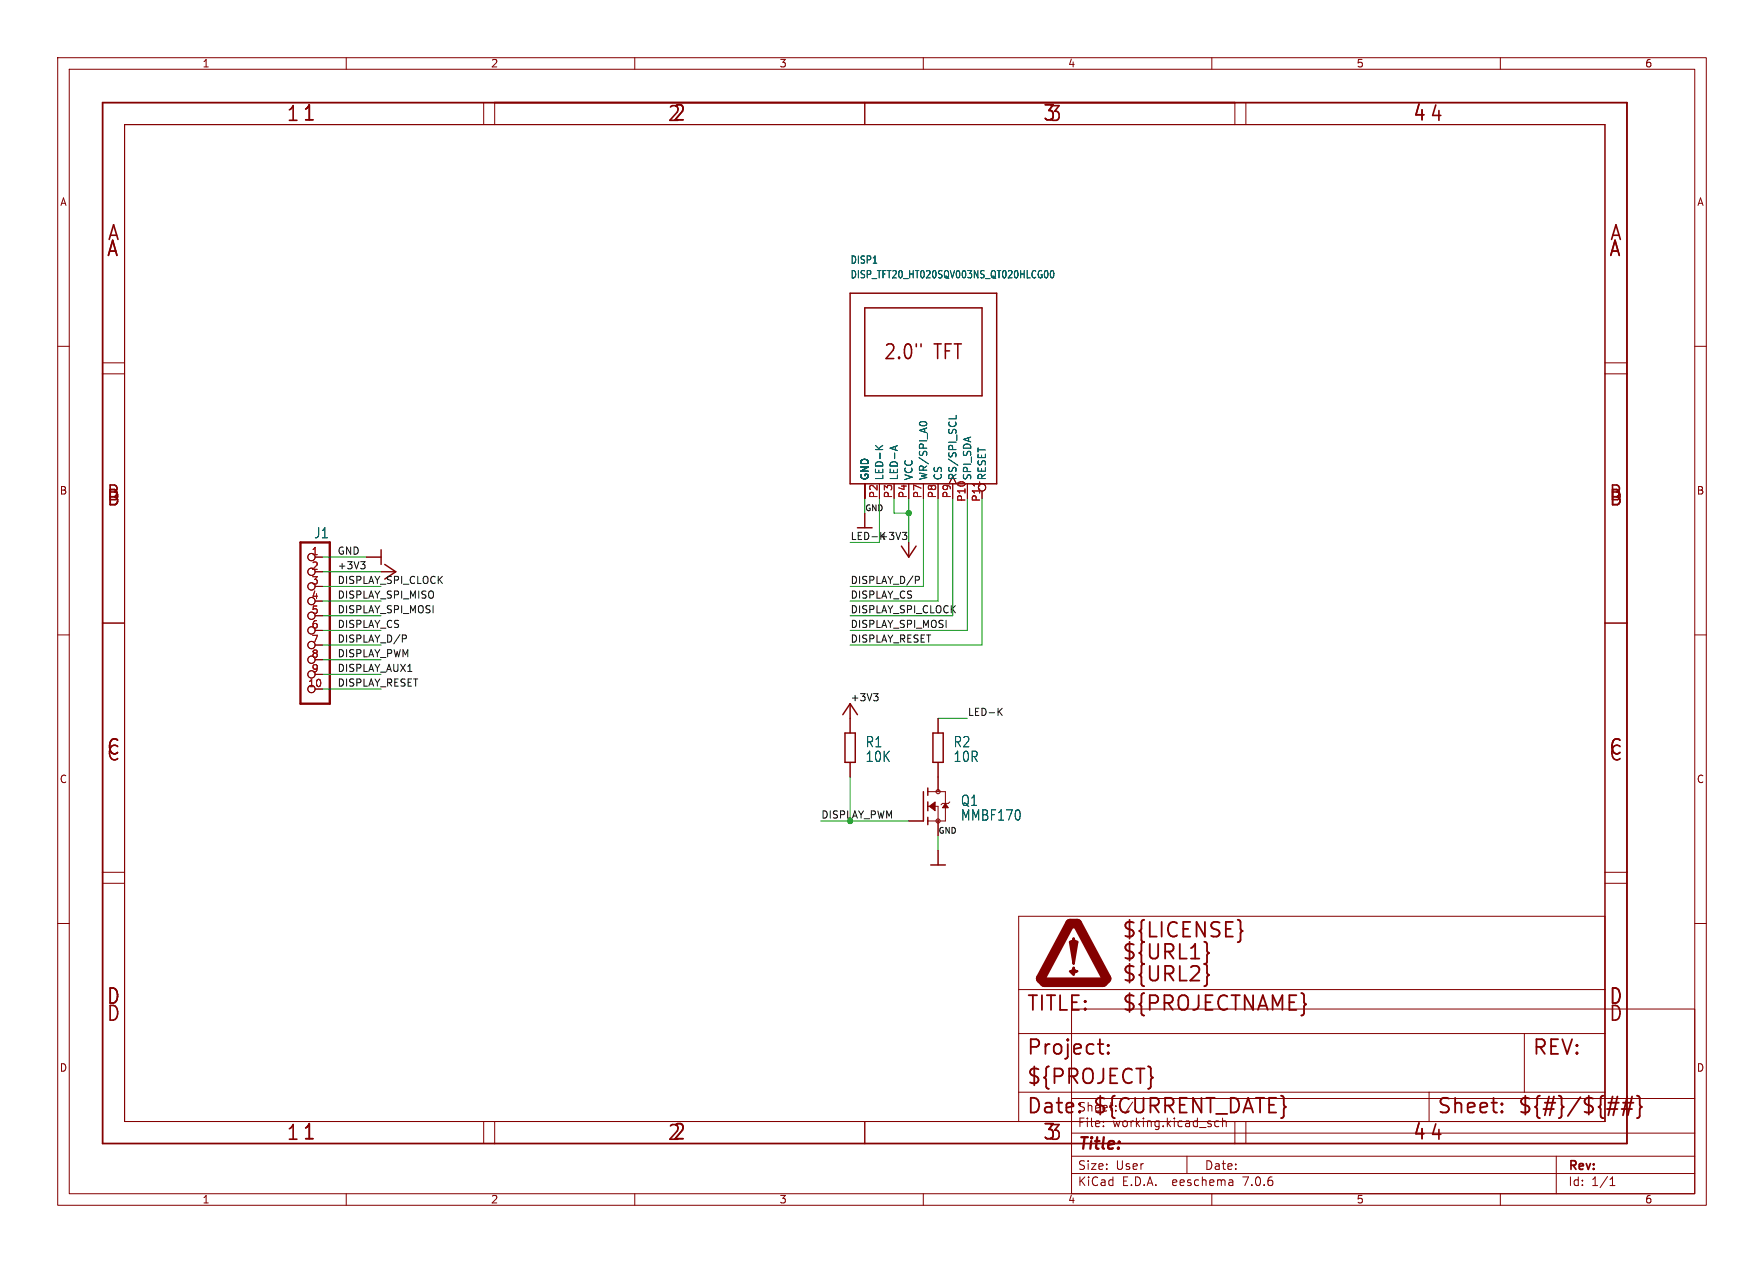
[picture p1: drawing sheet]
<svg xmlns="http://www.w3.org/2000/svg" width="306mm" height="219mm" viewBox="0 0 306 219" stroke-linecap="round" stroke-linejoin="round" font-family="sans-serif">
<g fill="none" stroke="#840000" stroke-width=".17">
<path d="M10 10h285.7v198.8h-285.7zM12 12h281.7v194.8h-281.7zM17.8 17.8h264.1v180.3h-264.1zM60 10v2M83.8 17.8v3.8M85.7 17.8v3.8M110 10v2M149.9 17.8v3.8M160 10v2M210 10v2M214 17.8v3.8M215.9 17.8v3.8"/>
<path d="M260 10v2M21.6 21.6h256.5v172.7h-256.5zM10 60h2M293.7 60h2M17.8 64.8h3.8M17.8 62.9h3.8M278.1 64.8h3.8M278.1 62.9h3.8M54.6 96.5h1.3M54.6 99.1h1.3M63.5 96.5h2.5M66 99.1h2.6"/>
<path d="M149.9 83.8v2.6M149.9 88.9v2.5M157.5 94v2.5M164.5 83.8l.6-1.2 .6 1.2M10 110h2M17.8 108h3.8M54.6 119.4h1.3M54.6 101.6h1.3M54.6 104.1h1.3M54.6 106.7h1.3M54.6 109.2h1.3M54.6 111.8h1.3"/>
<path d="M54.6 114.3h1.3M54.6 116.8h1.3M278.1 108h3.8M293.7 110h2M147.3 121.9v5.1M147.3 132.1v2.5M160.8 139.7h1.8v5.1M160.8 137.2h3v5h-3M162.6 124.5v2.5M162.6 132.1v5.1M164.6 138.9l-.3 .3h-1l-.2 .2M10 160h2"/>
<path d="M17.8 153h3.8M17.8 151.1h3.8M157.5 142.2h2.5M162.6 147.3v2.6M278.1 158.8h-101.6v35.5M278.1 153h3.8M278.1 151.1h3.8M293.7 160h2M176.5 171.5h101.6M176.5 179.1h101.6M185.7 174.8h108v32h-108zM264.2 179.1v10.1"/>
<path d="M83.8 194.3v3.8M85.7 194.3v3.8M149.9 194.3v3.8M176.5 189.2h101.6M185.7 196.3h108M185.7 190.3h108M214 194.3v3.8M215.9 194.3v3.8M247.6 189.2v5.1M60 206.8v2M110 206.8v2M160 206.8v2"/>
<path d="M185.7 203.3h108M185.7 200.3h108M205.7 200.3v3M210 206.8v2M213.6 204.5v.9M213.6 205.3l-.1 .1M213.6 204.8h-.1M260 206.8v2M269.7 200.3v6.5M279 205.4h.9M279 204.3l.4-.4v1.5"/>
<circle cx="54" cy="96.5" r=".63"/>
<circle cx="54" cy="99.1" r=".63"/>
<circle cx="170.2" cy="84.5" r=".63"/>
<circle cx="54" cy="114.3" r=".63"/>
<circle cx="54" cy="106.7" r=".63"/>
<circle cx="54" cy="111.8" r=".63"/>
<circle cx="54" cy="101.6" r=".63"/>
<circle cx="54" cy="104.1" r=".63"/>
<circle cx="54" cy="119.4" r=".63"/>
<circle cx="54" cy="109.2" r=".63"/>
<circle cx="54" cy="116.8" r=".63"/>
<circle cx="162.6" cy="137.2" r=".36"/>
<circle cx="162.6" cy="142.2" r=".36"/>
</g>
<path d="M185.4 160h1.3l5.1 9.5-.7 .7h-10.1l-.7-.7z" fill="none" stroke="#840000" stroke-width="1.7"/>
<g fill="#840000" stroke="#840000" stroke-width=".41">
<path d="M185.4 163.2h1.3l-.6 3.8z"/>
<path d="M185.4 163.2a.62 .62 0 0 0 .7-.6 .62 .62 0 0 0 .6 .6z"/>
<path d="M185.4 168.3a.62 .62 0 0 0 .7-.7 .62 .62 0 0 0 .6 .7 .62 .62 0 0 0-.6 .6z"/>
</g>
<g fill="none" stroke="#840000" stroke-width=".32">
<path d="M214.9 159.5l.1 .2v1.2l.3 .4-.3 .4v1.2l-.1 .2M208.7 167l.3 .1 .2 .2v1.3l.3 .3-.3 .4v1.2l-.2 .2-.3 .2M209.2 164.7l.3 .4-.3 .4v1.2l-.2 .2-.3 .1M190.2 180.9h1M190.7 182.5l.5 .1M192.1 182.3l.1 .2-.1 .1M192.1 182.3l-.2 .2 .2 .1M192.1 181v.3M192.1 182.3v.3M192.1 181l.1 .1-.1 .2M192.1 181l-.2 .1 .2 .2M199.6 186.6l.2 .1-.2 .1"/>
<path d="M260.3 192.5l.1 .1-.1 .1M260.3 192.5l-.2 .1 .2 .1M260.3 191.2v.2M260.3 192.5v.2M260.3 191.2l.1 .1-.1 .1M260.3 191.2l-.2 .1 .2 .1M278.5 192.1h1.8M278.7 191.1h1.8M280.3 190l-.7 3.2M281 192.1h1.8M281.3 191.1h1.8M282 190l-.7 3.2"/>
<path d="M282.8 190l-.7 3.2M283.7 189.8l.3 .2 .2 .2v1.2l.3 .4-.3 .3v1.3l-.2 .2-.3 .1"/>
</g>
<g fill="none" stroke="#840000" stroke-width=".25">
<path d="M147.3 50.8h25.4v33h-25.4zM149.9 53.3h20.3v15.3h-20.3zM66 95.3v2.5M66.7 97.8l1.9 1.3-1.9 1.2M148.6 91.4h2.5M156.2 94.6l1.3 1.9 1.2-1.9M146 123.8l1.3-1.9 1.3 1.9M146.4 127h1.8v5.1h-1.8zM160 137.2v5M160.8 136.5v1.3M160.8 138.9v1.6M161.7 127h1.7v5.1h-1.7z"/>
<path d="M160.8 141.6v1.3M161.3 149.9h2.5"/>
</g>
<path d="M17.8 17.8h264.1v180.3h-264.1z" fill="none" stroke="#840000" stroke-width=".3"/>
<g fill="#840000" stroke="#840000" stroke-width=".17">
<path d="M161 139.7l1.1-.8v1.6z"/>
<path d="M163.8 139.2l.5 .8h-1z"/>
</g>
<path d="M52.1 94h5v27.9h-5z" fill="none" stroke="#840000" stroke-width=".41"/>
<path d="M159.6 59.6v.5" fill="none" stroke="#840000" stroke-width=".27"/>
<path d="M169.8 83.5v.7" fill="none" stroke="#a90000" stroke-width=".17"/>
<path d="M181 47.4l.2-.5a.72 .72 0 0 1 0 1.2l-.2-.4M182.2 46.9h.1a.72 .72 0 0 1 0 1.2 .94 .94 0 0 1-.1-1.2zM151.7 77.2l.7 .7M153 77.2l-.7 .5M155.2 77.3v.7M155.5 77.2l-1.3 .4M159.3 73.4a.79 .79 0 0 1 1.3 0M165.7 72v.6" fill="none" stroke="#006464" stroke-width=".17"/>
<path d="M62.5 97.3h.8l-.5 .5M63 97.8l.3 .2v.3l-.3 .3M156.4 92.2h.7l-.4 .5M156.9 92.7l.2 .2v.3l-.2 .3M158.6 99.9h.5l.2 .2-.1 .3-.6 .1M69.7 110h.5l.2 .2-.1 .4-.6 .1M151.4 120.2h.8l-.5 .4M151.9 120.6l.3 .3v.3l-.3 .2M173.1 123.2l.6 .8M173.7 122.7l-.7 .7" fill="none" stroke="#0f0f0f" stroke-width=".17"/>
<g fill="none" stroke="#009600" stroke-width=".17">
<path d="M55.9 99.1h10.1M55.9 96.5h7.6M149.9 86.4v2.5M152.4 86.4v7.6h-5.1M154.9 86.4v2.5h2.6M157.5 86.4v7.6M160 86.4v15.2h-12.7M162.6 86.4v17.7h-15.3M165.1 86.4v20.3h-17.8M167.6 86.4v22.8h-20.3M170.2 86.4v25.4h-22.9M55.9 101.6h10.1"/>
<path d="M55.9 104.1h10.1M55.9 106.7h10.1M55.9 111.8h10.1M55.9 116.8h10.1M55.9 109.2h10.1M55.9 114.3h10.1M55.9 119.4h10.1M147.3 134.6v7.6M162.6 124.5h5M142.2 142.2h15.3M162.6 144.8v2.5"/>
</g>
<circle cx="157.5" cy="88.9" r=".46" fill="#009600" stroke="#009600" stroke-width=".17"/>
<g font-size="3.6" fill="#840000">
<text x="52.4" y="21.3">1</text>
<text x="180.6" y="21.3">33</text>
<text x="244.8" y="21.3">4</text>
<text x="18.4" y="44.8">A</text>
<text x="278.7" y="44.8">A</text>
<text x="18.4" y="88">B</text>
<text x="278.7" y="88">B</text>
<text x="18.4" y="131.1">C</text>
<text x="278.7" y="131.1">C</text>
<text x="18.4" y="174.3">D</text>
<text x="278.7" y="174.3">D</text>
<text x="52.4" y="197.8">1</text>
<text x="180.6" y="197.8">33</text>
<text x="244.8" y="197.8">4</text>
</g>
<g font-size="3.5" fill="#840000">
<text x="49.5" y="21.4">1</text>
<text x="115.6" y="21.4">22</text>
<text x="247.6" y="21.4">4</text>
<text x="18.5" y="42">A</text>
<text x="278.9" y="42">A</text>
<text x="153" y="62.6">2.0&quot;</text>
<text x="161.9" y="62.6">TFT</text>
<text x="18.3" y="87.1">B</text>
<text x="278.7" y="87.1">B</text>
<text x="194.3" y="162.9">${LICENSE}</text>
<text x="194.3" y="166.7">${URL1}</text>
<text x="194.3" y="170.5">${URL2}</text>
<text x="18.3" y="177.3">D</text>
<text x="177.8" y="175.6">TITLE:</text>
<text x="194.3" y="175.6">${PROJECTNAME}</text>
<text x="278.7" y="177.3">D</text>
<text x="177.8" y="183.2">Project:</text>
<text x="265.4" y="183.2">REV:</text>
<text x="177.8" y="188.3">${PROJECT}</text>
<text x="49.5" y="197.9">1</text>
<text x="115.6" y="197.9">22</text>
<text x="177.8" y="193.3">Date:</text>
<text x="189.2" y="193.3">${CURRENT_DATE}</text>
<text x="247.6" y="197.9">4</text>
<text x="248.9" y="193.3">Sheet:</text>
<text x="262.9" y="193.3">${#}/${##}</text>
</g>
<text font-size="2.8" fill="#840000" x="186.7" y="199.7">Title:</text>
<g font-size="2.5" fill="#006464">
<text x="54.3" y="93.5">J1</text>
<text x="149.9" y="129.7">R1</text>
<text x="165.2" y="129.7">R2</text>
<text x="149.9" y="132.2">10K</text>
<text x="165.2" y="132.2">10R</text>
<text x="166.4" y="139.8">Q1</text>
<text x="166.4" y="142.4">MMBF170</text>
</g>
<g font-size="2.1" fill="#840000">
<text x="186.7" y="195.5">File:</text>
<text x="186.7" y="192.8">Sheet:</text>
<text x="192.8" y="195.5">working.kicad_sch</text>
<text x="194.9" y="192.8">/</text>
<text x="186.7" y="202.9">Size:</text>
<text x="193.3" y="202.9">User</text>
<text x="208.7" y="202.9">Date:</text>
<text x="271.7" y="203.1">Rev:</text>
<text x="186.7" y="205.7">KiCad</text>
<text x="194.4" y="205.7">E.D.A.</text>
<text x="203.3" y="205.7">eeschema</text>
<text x="215.7" y="205.7">7.0.6</text>
<text x="271.7" y="205.7">Id:</text>
<text x="275.8" y="205.7">1/1</text>
</g>
<g font-size="1.8" fill="#840000">
<text x="35" y="11.9">1</text>
<text x="85" y="11.9">2</text>
<text x="135" y="11.9">3</text>
<text x="185" y="11.9">4</text>
<text x="235" y="11.9">5</text>
<text x="285" y="11.9">6</text>
<text x="10.3" y="35.9">A</text>
<text x="294" y="35.9">A</text>
<text x="10.3" y="85.9">B</text>
<text x="293.9" y="85.9">B</text>
<text x="10.3" y="135.9">C</text>
<text x="293.9" y="135.9">C</text>
<text x="10.3" y="185.9">D</text>
<text x="293.9" y="185.9">D</text>
<text x="35" y="208.7">1</text>
<text x="85" y="208.7">2</text>
<text x="135" y="208.7">3</text>
<text x="185" y="208.7">4</text>
<text x="235" y="208.7">5</text>
<text x="285" y="208.7">6</text>
</g>
<g font-size="1.8" fill="#006464">
<text x="147.3" y="45.9">DISP1</text>
<text x="147.3" y="48.4">DISP_TFT20_HT020SQV003NS_QT020HLCG00</text>
<text x="150.7" y="83.3" transform="rotate(-90 150.7 83.3)">GND</text>
<text x="153.3" y="83.3" transform="rotate(-90 153.3 83.3)">LED-K</text>
<text x="155.8" y="83.3" transform="rotate(-90 155.8 83.3)">LED-A</text>
<text x="158.3" y="83.3" transform="rotate(-90 158.3 83.3)">VCC</text>
<text x="160.9" y="83.3" transform="rotate(-90 160.9 83.3)">WR/SPI_A0</text>
<text x="163.4" y="83.3" transform="rotate(-90 163.4 83.3)">CS</text>
<text x="166" y="83.3" transform="rotate(-90 166 83.3)">RS/SPI_SCL</text>
<text x="168.5" y="83.3" transform="rotate(-90 168.5 83.3)">SPI_SDA</text>
<text x="171" y="83.3" transform="rotate(-90 171 83.3)">RESET</text>
</g>
<g font-size="1.8" fill="#a90000">
<text x="152.1" y="86.4" transform="rotate(-90 152.1 86.4)">P2</text>
<text x="154.7" y="86.4" transform="rotate(-90 154.7 86.4)">P3</text>
<text x="157.2" y="86.4" transform="rotate(-90 157.2 86.4)">P4</text>
<text x="159.8" y="86.4" transform="rotate(-90 159.8 86.4)">P7</text>
<text x="162.3" y="86.4" transform="rotate(-90 162.3 86.4)">P8</text>
<text x="164.8" y="86.4" transform="rotate(-90 164.8 86.4)">P9</text>
<text x="167.4" y="87" transform="rotate(-90 167.4 87)">P10</text>
<text x="169.9" y="87" transform="rotate(-90 169.9 87)">P11</text>
<text x="53.9" y="96.3">1</text>
<text x="53.9" y="98.8">2</text>
<text x="53.9" y="101.3">3</text>
<text x="53.9" y="103.9">4</text>
<text x="53.9" y="106.4">5</text>
<text x="53.9" y="109">6</text>
<text x="53.9" y="111.5">7</text>
<text x="53.3" y="119.1">10</text>
<text x="53.9" y="114">8</text>
<text x="53.9" y="116.6">9</text>
</g>
<g font-size="1.7" fill="#0f0f0f">
<text x="147.3" y="93.6">LED-K+3V3</text>
<text x="58.4" y="96.2">GND</text>
<text x="58.4" y="101.3">DISPLAY_SPI_CLOCK</text>
<text x="58.4" y="98.7">+3V3</text>
<text x="147.3" y="101.3">DISPLAY_D/P</text>
<text x="58.4" y="106.3">DISPLAY_SPI_MOSI</text>
<text x="58.4" y="103.8">DISPLAY_SPI_MISO</text>
<text x="147.3" y="103.8">DISPLAY_CS</text>
<text x="147.3" y="106.3">DISPLAY_SPI_CLOCK</text>
<text x="58.4" y="114">DISPLAY_PWM</text>
<text x="58.4" y="108.9">DISPLAY_CS</text>
<text x="58.4" y="111.4">DISPLAY_D/P</text>
<text x="147.3" y="108.9">DISPLAY_SPI_MOSI</text>
<text x="147.3" y="111.4">DISPLAY_RESET</text>
<text x="58.4" y="116.5">DISPLAY_AUX1</text>
<text x="58.4" y="119">DISPLAY_RESET</text>
<text x="147.3" y="121.6">+3V3</text>
<text x="167.6" y="124.1">LED-K</text>
</g>
<text font-size="1.7" fill="#009600" x="142.2" y="141.9">DISPLAY_PWM</text>
<g font-size="1.4" fill="#0f0f0f">
<text x="149.9" y="88.6">GND</text>
<text x="162.6" y="144.5">GND</text>
</g>
</svg>
